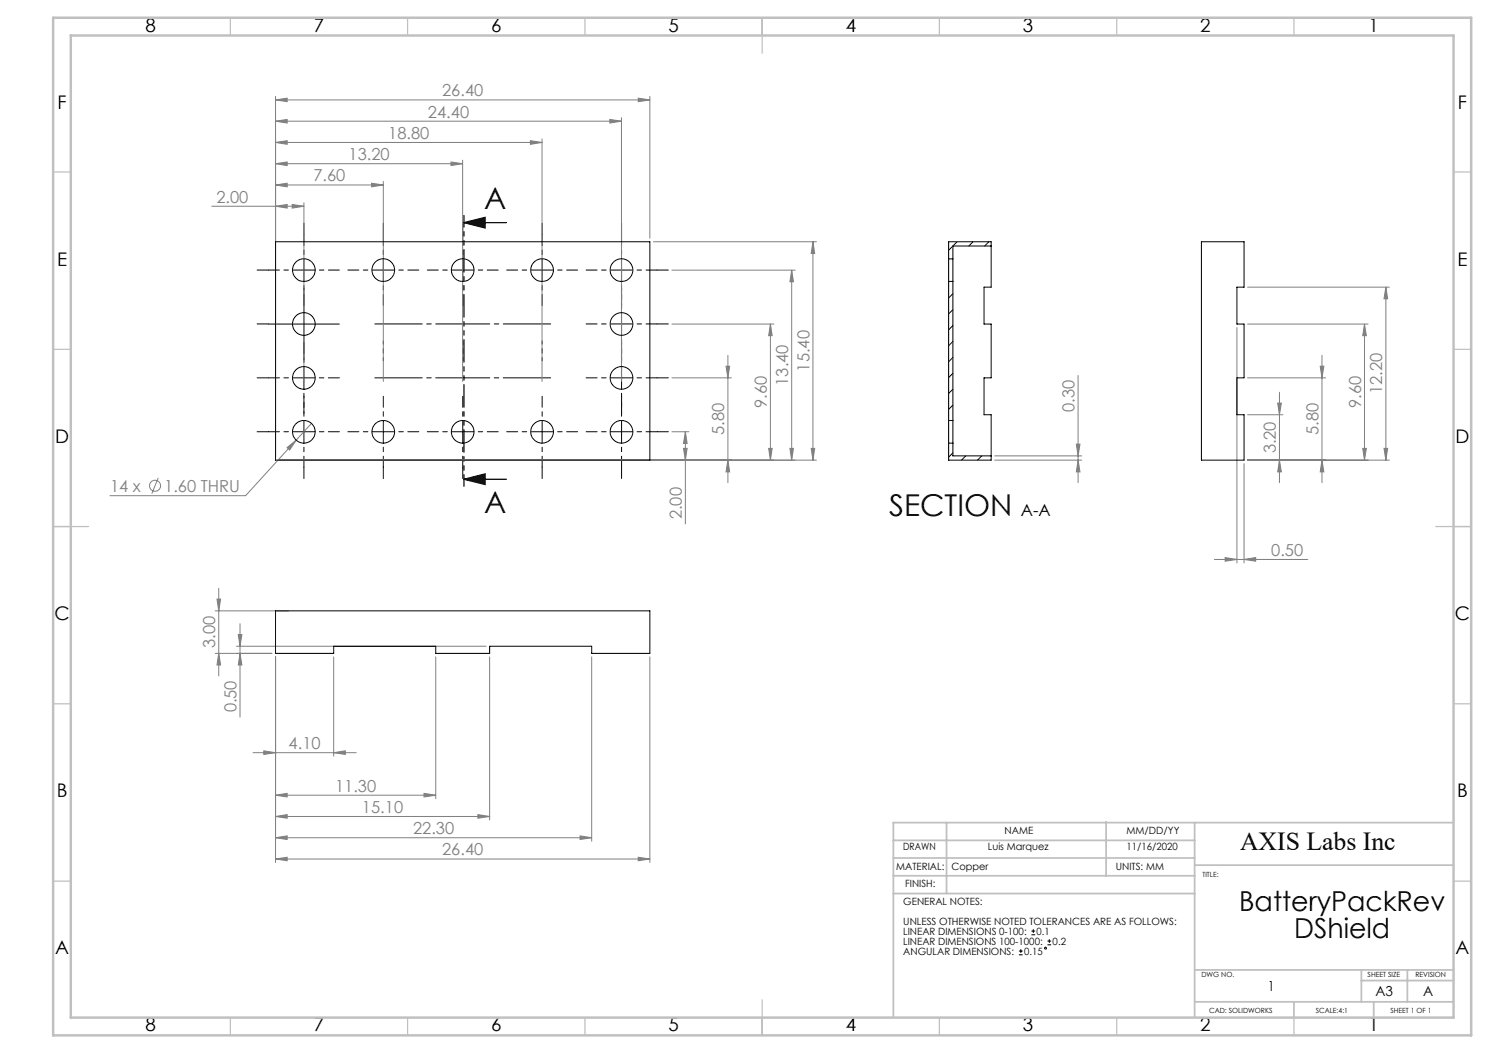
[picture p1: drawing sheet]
<svg xmlns="http://www.w3.org/2000/svg" width="420mm" height="297mm" viewBox="0 0 420 297" stroke-linecap="round" stroke-linejoin="round" font-family="sans-serif">
<g fill="none" stroke="#808080" stroke-width=".28">
<path d="M77.7 34.2l3.3-.5v1zM77.7 28.2l3.3-.5v1zM77.7 27.2v101.6M77.7 34.2h97.6M77.7 28.2h105.6M149.6 39.7l3.3 .5-3.3 .5zM152.9 39.2v68.4M172 33.7l3.3 .5-3.3 .5zM175.3 33.2v74.4M180 27.7l3.3 .5-3.3 .5zM183.3 27.2v40M59.7 58.2h26"/>
<path d="M77.7 40.2l3.3-.5v1zM77.7 46.2l3.3-.5v1zM77.7 52.2l3.3-.5v1zM77.7 58.2l3.3-.5v1zM77.7 40.2h75.2M77.7 46.2h52.8M77.7 52.2h30.4M82.4 57.7l3.3 .5-3.3 .5zM85.7 57.2v50.4M104.8 51.7l3.3 .5-3.3 .5zM108.1 51.2v56.4M127.2 45.7l3.3 .5-3.3 .5z"/>
<path d="M130.5 45.2v62.4M184.3 68.2h46M189.5 76.2h34.8M223.3 76.2l.5 3.3h-1zM223.3 76.2v53.6M229.3 68.2l.5 3.3h-1zM229.3 68.2v61.6M189.5 91.4h28.8M217.3 91.4l.5 3.3h-1zM217.3 91.4v38.4M348.9 92.4v66.4M351.9 91.4h34"/>
<path d="M351.9 81h40M384.9 91.4l.5 3.3h-1zM384.9 91.4v38.4M390.9 81l.5 3.3h-1zM390.9 81v48.8M87.9 119.4l-4.4 4.7M189.5 106.6h16.8M204.8 103.3h1l-.5 3.3zM205.3 100.2v35.9M304.1 105.9v30.2M351.9 106.6h22M351.9 117h10"/>
<path d="M360.4 113.7h1l-.5 3.3zM360.9 110.6v25.5M372.4 103.3h1l-.5 3.3zM372.9 100.2v35.9M44.6 134.8l-1.8 4.4M78.7 129.8h151.6M81 126.3l2.5-2.2-1.8 2.8zM83.5 124.1l-14.2 15.7h-38.3M189.5 121.8h4.8M192.8 126.5h1l-.5 3.3zM193.3 121.8l.5 3.3h-1zM193.3 121.8v26"/>
<path d="M205.3 129.8l.5 3.3h-1zM216.8 126.5h1l-.5 3.3zM222.8 126.5h1l-.5 3.3zM228.8 126.5h1l-.5 3.3zM280.6 129.8h24.5M280.6 128.6h24.5M303.6 125.3h1l-.5 3.3zM304.1 129.8l.5 3.3h-1zM350.9 130.8v28M351.9 129.8h40M360.9 129.8l.5 3.3h-1zM372.9 129.8l.5 3.3h-1z"/>
<path d="M384.4 126.5h1l-.5 3.3zM390.4 126.5h1l-.5 3.3zM342.5 157.8h26.4M345.6 157.3l3.3 .5-3.3 .5zM350.9 157.8l3.3-.5v1zM60.7 172.3h20.8M61.2 169h1l-.5 3.3zM61.7 165.9v24.7M67.2 179h1l-.5 3.3zM67.7 175.9v26.4M60.7 184.3h16M61.7 184.3l.5 3.3h-1z"/>
<path d="M66.7 182.3h70.4M67.7 184.3l.5 3.3h-1zM77.7 185.3v58M94.1 185.3v28M122.9 185.3v40M138.1 185.3v46M166.9 185.3v52M183.3 185.3v58M71.4 212.3h29.1M74.4 211.8l3.3 .5-3.3 .5zM94.1 212.3l3.3-.5v1zM77.7 236.3l3.3-.5v1z"/>
<path d="M77.7 230.3l3.3-.5v1zM77.7 224.3l3.3-.5v1zM77.7 236.3h89.2M77.7 230.3h60.4M77.7 224.3h45.2M119.6 223.8l3.3 .5-3.3 .5zM134.8 229.8l3.3 .5-3.3 .5zM163.6 235.8l3.3 .5-3.3 .5zM77.7 242.3l3.3-.5v1zM77.7 242.3h105.6M180 241.8l3.3 .5-3.3 .5z"/>
<circle cx="43.7" cy="137" r="1.55"/>
</g>
<g fill="none" stroke="#000" stroke-width=".28">
<path d="M75.7 91.4h20M85.7 81.4v20M287.4 269.3h1.1M287.4 268.2h1.1M287.9 267.7v1.1M290.9 263.7h1.1M290.9 262.6h1.1M291.5 262.1v1M295.5 266.5h1M295.5 265.4h1M296 264.9v1.1"/>
<circle cx="294.9" cy="267.4" r=".26"/>
</g>
<path d="M130.8 62.8l6-1.5v3zM130.8 62.8h12M130.8 135.2l6-1.5v3zM130.8 135.2h12" fill="none" stroke="#000" stroke-width=".35"/>
<g fill="none" stroke="#000" stroke-width=".28" stroke-dasharray="15.2 1.3 1.3 1.3">
<path d="M75.7 76.2h-3.2M85.7 66.2v-3.2M108.1 66.2v-3.2M130.5 66.2v-3.2M152.9 66.2v-3.2M175.3 66.2v-3.2M185.3 76.2h3.2M75.7 91.4h-3.2M185.3 91.4h3.2M75.7 106.6h-3.2M185.3 106.6h3.2M75.7 121.8h-3.2"/>
<path d="M85.7 131.8v3.2M108.1 131.8v3.2M130.5 131.8v3.2M152.9 131.8v3.2M175.3 131.8v3.2M185.3 121.8h3.2"/>
</g>
<g fill="none" stroke="#000" stroke-width=".28" stroke-dasharray="15.2 1.3 1.3 1.3" stroke-dashoffset="12.1">
<path d="M85.7 76.2v-10M85.7 76.2h-10M85.7 76.2v10M85.7 76.2h10M108.1 76.2v-10M108.1 76.2h-10M108.1 76.2v10M108.1 76.2h10M130.5 76.2v-10M130.5 76.2h-10M130.5 76.2v10M130.5 76.2h10"/>
<path d="M152.9 76.2v-10M152.9 76.2h-10M152.9 76.2v10M152.9 76.2h10M175.3 76.2v-10M175.3 76.2h-10M175.3 76.2v10M175.3 76.2h10M175.3 91.4v-10M175.3 91.4h-10M175.3 91.4v10M175.3 91.4h10"/>
<path d="M85.7 106.6v-10M85.7 106.6h-10M85.7 106.6v10M85.7 106.6h10M175.3 106.6v-10M175.3 106.6h-10M175.3 106.6v10M175.3 106.6h10M85.7 121.8v-10M85.7 121.8h-10M85.7 121.8v10M85.7 121.8h10"/>
<path d="M108.1 121.8v-10M108.1 121.8h-10M108.1 121.8v10M108.1 121.8h10M130.5 121.8v-10M130.5 121.8h-10M130.5 121.8v10M130.5 121.8h10M152.9 121.8v-10M152.9 121.8h-10M152.9 121.8v10M152.9 121.8h10"/>
<path d="M175.3 121.8v-10M175.3 121.8h-10M175.3 121.8v10M175.3 121.8h10"/>
</g>
<path d="M105.7 91.4h49.6M105.7 106.6h49.6" fill="none" stroke="#000" stroke-width=".28" stroke-dasharray="15.2 1.3 1.3 1.3" stroke-dashoffset="1.9"/>
<path d="M108.1 101.8v-5.6M130.5 101.8v-5.6M152.9 101.8v-5.6" fill="none" stroke="#000" stroke-width=".28" stroke-dasharray="15.2 1.3 1.3 1.3" stroke-dashoffset="14.3"/>
<path d="M130.9 60.8v76.4" fill="none" stroke="#000" stroke-width=".35" stroke-dasharray="6.3 1.3 1.3 1.3 1.3 1.3" stroke-dashoffset="3.1"/>
<g fill="none" stroke="#c0c0c0" stroke-width=".35">
<path d="M65 5v5M115 5v5M165 5v5M215 5v10M265 5v5M315 5v5M365 5v5M15 48.5h5M410 48.5h5M15 98.5h5M410 98.5h5M15 148.5h10"/>
<path d="M405 148.5h10M15 198.5h5M410 198.5h5M15 248.5h5M410 248.5h5M65 287v5M115 287v5M165 287v5M215 282v10M265 287v5M315 287v5M365 287v5"/>
</g>
<g fill="none" stroke="#c0c0c0" stroke-width=".5">
<path d="M252 237h85M267 232v20M312 231.8v15.2M337 232v54.8M410 232h-158v55M252 252h85M252 247h85M252 242h85M337 244h73M337 273.6h73M384 273.6v9M384 276.6h26"/>
<path d="M397 273.6v9M337 282.6h73M365 282.6v4.4M387.5 282.8v4.2"/>
</g>
<path d="M15 5h400v287h-400zM20 10h390v277h-390z" fill="none" stroke="#c0c0c0" stroke-width=".7"/>
<path d="M130.8 62.8l6-1.5v3zM130.8 135.2l6-1.5v3z" fill="#000"/>
<g fill="#808080">
<path d="M81 126.3l.7 .6 1.8-2.8zM77.7 34.2l3.3-.5v1zM172 33.7l3.3 .5-3.3 .5zM77.7 40.2l3.3-.5v1zM149.6 39.7l3.3 .5-3.3 .5zM77.7 46.2l3.3-.5v1zM127.2 45.7l3.3 .5-3.3 .5zM77.7 52.2l3.3-.5v1zM104.8 51.7l3.3 .5-3.3 .5zM77.7 58.2l3.3-.5v1zM82.4 57.7l3.3 .5-3.3 .5zM77.7 28.2l3.3-.5v1zM180 27.7l3.3 .5-3.3 .5zM77.7 242.3l3.3-.5v1zM180 241.8l3.3 .5-3.3 .5zM74.4 211.8l3.3 .5-3.3 .5zM94.1 212.3l3.3-.5v1zM77.7 236.3l3.3-.5v1zM163.6 235.8l3.3 .5-3.3 .5zM77.7 230.3l3.3-.5v1zM134.8 229.8l3.3 .5-3.3 .5zM77.7 224.3l3.3-.5v1zM119.6 223.8l3.3 .5-3.3 .5z"/>
<path d="M350.9 157.8l3.3-.5v1zM345.6 157.3l3.3 .5-3.3 .5z"/>
<path d="M192.8 126.5h1l-.5 3.3zM193.3 121.8l.5 3.3h-1zM205.3 129.8l.5 3.3h-1zM204.8 103.3h1l-.5 3.3zM216.8 126.5h1l-.5 3.3zM217.3 91.4l.5 3.3h-1zM222.8 126.5h1l-.5 3.3zM223.3 76.2l.5 3.3h-1zM61.7 184.3l.5 3.3h-1zM61.2 169h1l-.5 3.3zM360.9 129.8l.5 3.3h-1zM360.4 113.7h1l-.5 3.3zM390.4 126.5h1l-.5 3.3zM390.9 81l.5 3.3h-1zM384.4 126.5h1l-.5 3.3zM384.9 91.4l.5 3.3h-1zM372.9 129.8l.5 3.3h-1zM372.4 103.3h1l-.5 3.3zM304.1 129.8l.5 3.3h-1zM303.6 125.3h1l-.5 3.3z"/>
<path d="M228.8 126.5h1l-.5 3.3zM229.3 68.2l.5 3.3h-1z"/>
<path d="M67.7 184.3l.5 3.3h-1zM67.2 179h1l-.5 3.3z"/>
</g>
<g fill="none" stroke="#000" stroke-width=".28">
<path d="M77.7 68.2h105.6v61.6h-105.6zM267.6 73v6.4M267.6 73v-4.8h12v12.8h-2v10.4h2v15.2h-2v10.4h2v12.8h-12v-4.8M267.6 73h1.2M267.6 79.4v39.2M267.6 79.4h1.2M267.8 79.4l-.2 .1M268.8 73v6.4M268.8 79.4v39.2M270 68.2l-2.4 2.4M274.5 68.2l-1.2 1.2M278.9 68.2l-1.2 1.2"/>
<path d="M279.6 69.4h-10.8v3.6M338.9 68.2h12v12.8h-2v10.4h2v15.2h-2v10.4h2v12.8h-12zM268.8 82.8l-1.2 1.3M268.8 87.3l-1.2 1.2M268.8 91.8l-1.2 1.2M268.8 96.3l-1.2 1.2M267.6 118.6v6.4M267.6 118.6h1.2M268.8 100.8l-1.2 1.2M268.8 105.3l-1.2 1.2M268.8 109.8l-1.2 1.2M268.8 114.3l-1.2 1.2"/>
<path d="M268.8 118.6v6.4M267.6 125h1.2M268.8 127.7l-1.2 1.2M268.8 125v3.6h10.8M272.4 128.6l-1.2 1.2M276.9 128.6l-1.2 1.2M77.7 172.3h105.6v12h-16.4v-2h-28.8v2h-15.2v-2h-28.8v2h-16.4z"/>
<circle cx="85.7" cy="76.2" r="3.2"/>
<circle cx="108.1" cy="76.2" r="3.2"/>
<circle cx="130.5" cy="76.2" r="3.2"/>
<circle cx="152.9" cy="76.2" r="3.2"/>
<circle cx="175.3" cy="76.2" r="3.2"/>
<circle cx="85.7" cy="91.4" r="3.2"/>
<circle cx="175.3" cy="91.4" r="3.2"/>
<circle cx="85.7" cy="106.6" r="3.2"/>
<circle cx="175.3" cy="106.6" r="3.2"/>
<circle cx="85.7" cy="121.8" r="3.2"/>
<circle cx="108.1" cy="121.8" r="3.2"/>
<circle cx="130.5" cy="121.8" r="3.2"/>
<circle cx="152.9" cy="121.8" r="3.2"/>
<circle cx="175.3" cy="121.8" r="3.2"/>
</g>
<g font-size="8.5">
<text x="136.6" y="59">A</text>
<text x="136.6" y="144.7">A</text>
<text x="250.8" y="145.5">SECTION</text>
</g>
<g font-size="7.8">
<text x="349.5" y="256.9">BatteryPackRev</text>
<text x="365.1" y="264.6">DShield</text>
</g>
<text font-size="7.3" x="349.8" y="239.7">AXIS Labs Inc</text>
<g font-size="5.3">
<text x="41" y="8.9">8</text>
<text x="88.5" y="8.9">7</text>
<text x="138.5" y="8.9">6</text>
<text x="188.5" y="8.9">5</text>
<text x="238.5" y="8.9">4</text>
<text x="288.5" y="8.9">3</text>
<text x="338.5" y="8.9">2</text>
<text x="386" y="8.9">1</text>
<text x="16.2" y="30.7">F</text>
<text x="411.2" y="30.7">F</text>
<text x="16.1" y="74.9">E</text>
<text x="411.1" y="74.9">E</text>
<text x="15.5" y="124.9">D</text>
<text x="410.5" y="124.9">D</text>
<text x="15.4" y="174.9">C</text>
<text x="410.4" y="174.9">C</text>
<text x="16" y="224.9">B</text>
<text x="411" y="224.9">B</text>
<text x="15.5" y="269.2">A</text>
<text x="410.5" y="269.2">A</text>
<text x="41" y="290.9">8</text>
<text x="88.5" y="290.9">7</text>
<text x="138.5" y="290.9">6</text>
<text x="188.5" y="290.9">5</text>
<text x="238.5" y="290.9">4</text>
<text x="288.5" y="290.9">3</text>
<text x="338.5" y="290.9">2</text>
<text x="386" y="290.9">1</text>
</g>
<g font-size="4.7" fill="#808080">
<text x="124.7" y="27.2">26.40</text>
<text x="120.7" y="33.2">24.40</text>
<text x="109.5" y="39.2">18.80</text>
<text x="98.3" y="45.2">13.20</text>
<text x="88.4" y="51.2">7.60</text>
<text x="61" y="57.2">2.00</text>
<text x="228.3" y="104.8" transform="rotate(-90 228.3 104.8)">15.40</text>
<text x="222.3" y="108.8" transform="rotate(-90 222.3 108.8)">13.40</text>
<text x="389.9" y="111.2" transform="rotate(-90 389.9 111.2)">12.20</text>
<text x="216.3" y="115.1" transform="rotate(-90 216.3 115.1)">9.60</text>
<text x="303.1" y="116.2" transform="rotate(-90 303.1 116.2)">0.30</text>
<text x="383.9" y="115.1" transform="rotate(-90 383.9 115.1)">9.60</text>
<text x="204.3" y="122.7" transform="rotate(-90 204.3 122.7)">5.80</text>
<text x="371.9" y="122.7" transform="rotate(-90 371.9 122.7)">5.80</text>
<text x="359.9" y="127.9" transform="rotate(-90 359.9 127.9)">3.20</text>
<text x="31" y="138.7">14 x</text>
<text x="46.3" y="138.7">1.60 THRU</text>
<text x="192.3" y="146.5" transform="rotate(-90 192.3 146.5)">2.00</text>
<text x="358.6" y="156.8">0.50</text>
<text x="60.7" y="182.8" transform="rotate(-90 60.7 182.8)">3.00</text>
<text x="66.7" y="201" transform="rotate(-90 66.7 201)">0.50</text>
<text x="81.4" y="211.2">4.10</text>
<text x="94.5" y="223.2">11.30</text>
<text x="102.1" y="229.3">15.10</text>
<text x="116.5" y="235.2">22.30</text>
<text x="124.7" y="241.3">26.40</text>
</g>
<text font-size="4.7" x="287.9" y="145.5">A-A</text>
<g font-size="3.9">
<text x="357.6" y="279.6">1</text>
<text x="388" y="280.8">A3</text>
<text x="401.4" y="280.9">A</text>
</g>
<g font-size="2.8">
<text x="254.8" y="239.8">DRAWN</text>
<text x="278.6" y="239.8">Luis Marquez</text>
<text x="283.3" y="235.2">NAME</text>
<text x="317.8" y="235.2">MM/DD/YY</text>
<text x="317.8" y="239.8">11/16/2020</text>
<text x="252.8" y="245.3">MATERIAL:</text>
<text x="268.4" y="245.3">Copper</text>
<text x="314.7" y="245.4">UNITS: MM</text>
<text x="255.4" y="250.2">FINISH:</text>
<text x="254.8" y="255.2">GENERAL NOTES:</text>
<text x="254.8" y="260.8">UNLESS OTHERWISE NOTED TOLERANCES ARE AS FOLLOWS:</text>
<text x="254.8" y="263.6">LINEAR DIMENSIONS 0-100:</text>
<text x="292.4" y="263.6">0.1</text>
<text x="254.8" y="269.3">ANGULAR DIMENSIONS:</text>
<text x="254.8" y="266.5">LINEAR DIMENSIONS 100-1000:</text>
<text x="288.9" y="269.3">0.15</text>
<text x="296.9" y="266.5">0.2</text>
</g>
<g font-size="2">
<text x="339.2" y="247.5">TITLE:</text>
<text x="338.9" y="275.5">DWG NO.</text>
<text x="385.8" y="275.5">SHEET SIZE</text>
<text x="399.3" y="275.5">REVISION</text>
<text x="341" y="285.6">CAD: SOLIDWORKS</text>
<text x="371.1" y="285.6">SCALE:4:1</text>
<text x="392.2" y="285.6">SHEET 1 OF 1</text>
</g>
</svg>
